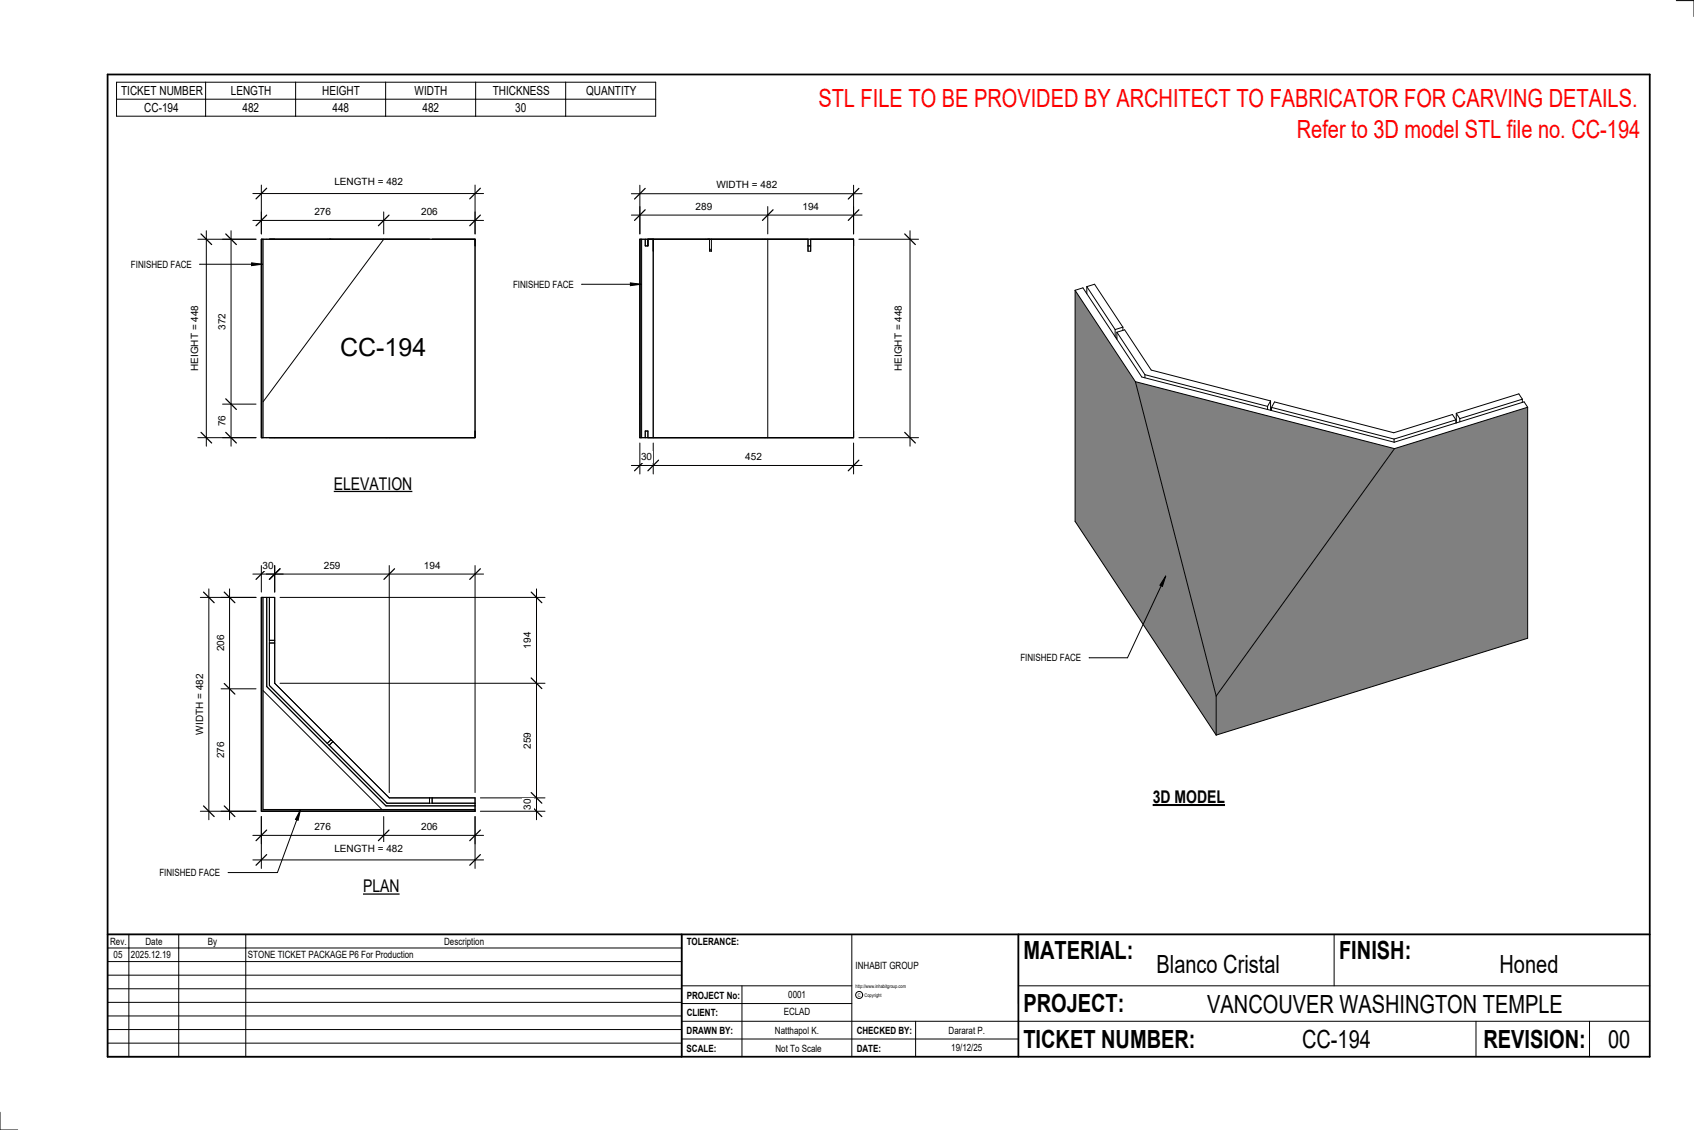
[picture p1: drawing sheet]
<svg xmlns="http://www.w3.org/2000/svg" width="914mm" height="610mm" viewBox="0 0 914 610" stroke-linecap="round" stroke-linejoin="round" font-family="sans-serif">
<path d="M141 322h1v115h114v1h-115z" fill="#7c7c7c"/>
<path d="M141 322h7v47l62 61h46v8h-115zM142 322v115h114M144 322v48l64 65h48M145 322v48l64 63h47M145 345h3M145 347h3M142 373l64 64M179 399l-2 2M180 400l-2 2M232 430v3M233 430v3" fill="none" stroke="#000" stroke-width=".54"/>
<path d="M141 129h1v107h-1z" fill="#7c7c7c"/>
<path d="M141 129h115v107h-115zM142 129v107M207 129l-65 88" fill="none" stroke="#000" stroke-width=".54"/>
<path d="M345 129h1v107h-1z" fill="#7c7c7c"/>
<path d="M345 129h116v107h-116zM346 129v107M348 129v4h2v-4M353 129v107M383 129v7h1M383 134l1 2M384 129v7M414 129v107M436 133h2M436 129v7h2v-7M348 236v-3h2v3" fill="none" stroke="#000" stroke-width=".54"/>
<g fill="#808080">
<path d="M613 206l140 36-97 133z"/>
<path d="M753 242l72-22v124l-169 53v-22z"/>
<path d="M580 157l33 49 43 169v22l-76-116z"/>
</g>
<g fill="none" stroke="#000" stroke-width=".54">
<path d="M580 157l5-2 31 48 137 36 70-22 2 3M580 157v124l76 116M580 157l33 49M587 155l15 23M587 155l4-2 15 23M587 155v3M602 178v4M603 179l15 23M603 179l4-1 14 22 65 16M603 179v4M606 176l-4 2M606 176v2"/>
<path d="M602 182h1M613 206l140 36M613 206l43 169M618 202l66 17M618 202v2M684 219v2M686 216l-2 3M686 216v5M686 220l2-3 64 16 32-9 2 2M686 220l66 17M686 220v1M822 215l-34 11"/>
<path d="M822 215l-2-3-34 11M822 215v2M825 220l-72 22M825 220v124l-169 53M752 237v2M786 226l-34 11M786 226v2M786 223l2 3M786 223v5M788 226v2M753 242l-97 133M136 310h17"/>
<path d="M141 305v14M148 305v14M656 375v22"/>
</g>
<path d="M144 307l-6 6M151 307l-6 6" fill="none" stroke="#000" stroke-width=".67"/>
<path d="M142 302h6v6h-6z" fill="#fff"/>
<path d="M290 318v124M151 322h143M151 369h143M259 438h35M259 430h35" fill="none" stroke="#000" stroke-width=".54"/>
<path d="M287 319l5 6M287 366l5 5M287 435l5 6M287 428l5 5" fill="none" stroke="#000" stroke-width=".67"/>
<g fill="#fff">
<path d="M282 341h6v9h-6z"/>
<path d="M282 395h6v9h-6z"/>
<path d="M282 431h6v6h-6z"/>
</g>
<path d="M144 310h117M148 305v14M210 305v123M256 305v123" fill="none" stroke="#000" stroke-width=".54"/>
<path d="M151 307l-6 6M213 307l-6 6M259 307l-5 6" fill="none" stroke="#000" stroke-width=".67"/>
<g fill="#fff">
<path d="M229 302h9v6h-9z"/>
<path d="M175 302h9v6h-9z"/>
</g>
<path d="M124 318v124M119 322h19M119 372h19M119 438h19" fill="none" stroke="#000" stroke-width=".54"/>
<path d="M121 319l6 6M121 369l6 5M121 435l6 6" fill="none" stroke="#000" stroke-width=".67"/>
<g fill="#fff">
<path d="M116 342h6v9h-6z"/>
<path d="M116 400h6v9h-6z"/>
</g>
<path d="M113 318v124M108 322h30M108 438h30" fill="none" stroke="#000" stroke-width=".54"/>
<path d="M110 319l6 6M110 435l6 6" fill="none" stroke="#000" stroke-width=".67"/>
<path d="M105 363h6v33h-6z" fill="#fff"/>
<path d="M136 451h125M141 441v14M207 441v14M256 441v14" fill="none" stroke="#000" stroke-width=".54"/>
<path d="M144 448l-6 6M210 448l-6 6M259 448l-5 6" fill="none" stroke="#000" stroke-width=".67"/>
<g fill="#fff">
<path d="M170 443h9v6h-9z"/>
<path d="M227 443h9v6h-9z"/>
</g>
<path d="M141 441v27M256 441v27M136 464h125" fill="none" stroke="#000" stroke-width=".54"/>
<path d="M144 461l-6 6M259 461l-5 6" fill="none" stroke="#000" stroke-width=".67"/>
<g fill="#fff">
<path d="M180 455h38v6h-38z"/>
<path d="M184 180h46v15h-46z"/>
</g>
<path d="M136 119h125M141 114v12M207 114v12M256 114v12" fill="none" stroke="#000" stroke-width=".54"/>
<path d="M144 116l-6 6M210 116l-6 6M259 116l-5 6" fill="none" stroke="#000" stroke-width=".67"/>
<g fill="#fff">
<path d="M170 111h9v6h-9z"/>
<path d="M227 111h9v6h-9z"/>
</g>
<path d="M120 129h18M125 124v117M120 218h18M120 236h18" fill="none" stroke="#000" stroke-width=".54"/>
<path d="M122 126l6 6M122 215l6 6M122 233l6 6" fill="none" stroke="#000" stroke-width=".67"/>
<g fill="#fff">
<path d="M117 169h6v9h-6z"/>
<path d="M117 224h6v6h-6z"/>
</g>
<path d="M141 100v26M256 100v26M136 104h125" fill="none" stroke="#000" stroke-width=".54"/>
<path d="M144 102l-6 5M259 102l-5 5" fill="none" stroke="#000" stroke-width=".67"/>
<path d="M180 95h38v6h-38z" fill="#fff"/>
<path d="M107 129h31M111 124v117M107 236h31" fill="none" stroke="#000" stroke-width=".54"/>
<path d="M109 126l5 6M109 233l5 6" fill="none" stroke="#000" stroke-width=".67"/>
<path d="M102 164h6v36h-6z" fill="#fff"/>
<path d="M464 129h32M491 124v117M464 236h32" fill="none" stroke="#000" stroke-width=".54"/>
<path d="M488 126l6 6M488 233l6 6" fill="none" stroke="#000" stroke-width=".67"/>
<path d="M482 164h6v36h-6z" fill="#fff"/>
<path d="M345 239v17M353 239v17M461 239v17M341 251h124" fill="none" stroke="#000" stroke-width=".54"/>
<path d="M348 248l-5 6M355 248l-5 6M464 248l-6 6" fill="none" stroke="#000" stroke-width=".67"/>
<g fill="#fff">
<path d="M346 243h6v6h-6z"/>
<path d="M402 243h9v6h-9z"/>
</g>
<path d="M341 116h124M345 111v15M414 111v15M461 111v15" fill="none" stroke="#000" stroke-width=".54"/>
<path d="M348 113l-5 6M417 113l-5 6M464 113l-6 6" fill="none" stroke="#000" stroke-width=".67"/>
<g fill="#fff">
<path d="M375 108h10v6h-10z"/>
<path d="M433 108h9v6h-9z"/>
</g>
<path d="M345 100v26M461 100v26M341 105h124" fill="none" stroke="#000" stroke-width=".54"/>
<path d="M348 102l-5 5M464 102l-6 5" fill="none" stroke="#000" stroke-width=".67"/>
<path d="M387 97h33v6h-33z" fill="#fff"/>
<g fill="none" stroke="#000" stroke-width=".54">
<path d="M905 0h9v9M460 504v66M720 504v28M891 504h-341v37M368 532h92M401 532v38M550 532h341M368 551h523M368 541h92M494 551v19M797 551v19M858 551v19"/>
<path d="M368 561h182M0 600v10h10"/>
<circle cx="464" cy="537" r="1.9"/>
</g>
<path d="M58 40h833v530h-833zM58 504h833M368 504v66M550 504v66" fill="none" stroke="#000" stroke-width=".96"/>
<g fill="#fff">
<path d="M652 534h192v15h-192z"/>
<path d="M513 562h17v6h-17z"/>
<path d="M425 533h10v6h-10z"/>
<path d="M423 543h15v6h-15z"/>
<path d="M418 553h24v6h-24z"/>
<path d="M624 513h68v15h-68z"/>
<path d="M809 513h33v15h-33z"/>
<path d="M512 553h20v6h-20z"/>
<path d="M703 553h37v15h-37z"/>
<path d="M442 45h443v16h-443z"/>
<path d="M868 553h12v15h-12z"/>
<path d="M61 512h5v6h-5z"/>
</g>
<path d="M58 504h310v66h-310zM58 519h310M58 511h310M70 504v66M96 504v66M133 504v66M58 533h310M58 526h310M58 555h310M58 548h310M58 541h310M58 563h310" fill="none" stroke="#000" stroke-width=".54"/>
<path d="M700 62h187v15h-187z" fill="#fff"/>
<path d="M63 44h291v19h-291zM63 54h291M111 44v19M160 44v19M208 44v19M257 44v19M305 44v19" fill="none" stroke="#000" stroke-width=".54"/>
<path d="M180 256h43v10h-43z" fill="#fff"/>
<path d="M180 265h43" fill="none" stroke="#000" stroke-width=".69" stroke-linecap="butt"/>
<path d="M196 473h20v10h-20z" fill="#fff"/>
<path d="M196 482h20" fill="none" stroke="#000" stroke-width=".69" stroke-linecap="butt"/>
<path d="M622 424h39v12h-39z" fill="#fff"/>
<path d="M622 434h39" fill="none" stroke="#000" stroke-width="1.1" stroke-linecap="butt"/>
<path d="M108 143h34M136 142l6 1h-6zM314 153h32M340 153h6l-6 1zM629 311l-2 5h-1zM629 311l-20 44h-21M162 437l-1 6-2-1zM162 437l-12 34h-27" fill="none" stroke="#000" stroke-width=".54"/>
<path d="M136 142l6 1h-6zM340 153h6l-6 1zM629 311l-2 5h-1zM162 437l-1 6-2-1z" fill="#000"/>
<g font-size="13.5" fill="#f00">
<text x="442" y="58">STL FILE TO BE PROVIDED BY ARCHITECT TO FABRICATOR FOR CARVING DETAILS.</text>
<text x="700" y="75">Refer to 3D model STL file no. CC-194</text>
</g>
<g font-size="13.5">
<text x="184" y="192">CC-194</text>
<text x="552" y="517">MATERIAL:</text>
<text x="723" y="517">FINISH:</text>
<text x="624" y="525">Blanco Cristal</text>
<text x="809" y="525">Honed</text>
<text x="552" y="546">PROJECT:</text>
<text x="652" y="546">VANCOUVER WASHINGTON TEMPLE</text>
<text x="552" y="565">TICKET NUMBER:</text>
<text x="703" y="565">CC-194</text>
<text x="801" y="565">REVISION:</text>
<text x="868" y="565">00</text>
</g>
<g font-size="9.4">
<text x="180" y="264">ELEVATION</text>
<text x="622" y="433">3D MODEL</text>
<text x="196" y="481">PLAN</text>
</g>
<g font-size="6.7">
<text x="65" y="51">TICKET NUMBER</text>
<text x="125" y="51">LENGTH</text>
<text x="174" y="51">HEIGHT</text>
<text x="224" y="51">WIDTH</text>
<text x="266" y="51">THICKNESS</text>
<text x="316" y="51">QUANTITY</text>
<text x="78" y="60">CC-194</text>
<text x="131" y="60">482</text>
<text x="179" y="60">448</text>
<text x="228" y="60">482</text>
<text x="278" y="60">30</text>
</g>
<g font-size="5.4">
<text x="180" y="100">LENGTH = 482</text>
<text x="387" y="102">WIDTH = 482</text>
<text x="375" y="113">289</text>
<text x="433" y="113">194</text>
<text x="170" y="116">276</text>
<text x="227" y="116">206</text>
<text x="71" y="144">FINISHED FACE</text>
<text x="277" y="155">FINISHED FACE</text>
<text x="122" y="178" transform="rotate(-90 122 178)">372</text>
<text x="107" y="200" transform="rotate(-90 107 200)">HEIGHT = 448</text>
<text x="487" y="200" transform="rotate(-90 487 200)">HEIGHT = 448</text>
<text x="122" y="230" transform="rotate(-90 122 230)">76</text>
<text x="346" y="248">30</text>
<text x="402" y="248">452</text>
<text x="142" y="307">30</text>
<text x="175" y="307">259</text>
<text x="229" y="307">194</text>
<text x="121" y="351" transform="rotate(-90 121 351)">206</text>
<text x="287" y="350" transform="rotate(-90 287 350)">194</text>
<text x="551" y="357">FINISHED FACE</text>
<text x="110" y="396" transform="rotate(-90 110 396)">WIDTH = 482</text>
<text x="287" y="404" transform="rotate(-90 287 404)">259</text>
<text x="121" y="409" transform="rotate(-90 121 409)">276</text>
<text x="287" y="437" transform="rotate(-90 287 437)">30</text>
<text x="170" y="448">276</text>
<text x="227" y="448">206</text>
<text x="180" y="459">LENGTH = 482</text>
<text x="86" y="473">FINISHED FACE</text>
<text x="59" y="510">Rev.</text>
<text x="79" y="510">Date</text>
<text x="112" y="510">By</text>
<text x="240" y="510">Description</text>
<text x="371" y="510">TOLERANCE:</text>
<text x="61" y="517">05</text>
<text x="71" y="517">2025.12.19</text>
<text x="134" y="517">STONE TICKET PACKAGE P6 For Production</text>
<text x="462" y="523">INHABIT GROUP</text>
<text x="371" y="539">PROJECT No:</text>
<text x="425" y="538">0001</text>
<text x="371" y="548">CLIENT:</text>
<text x="423" y="548">ECLAD</text>
<text x="371" y="558">DRAWN BY:</text>
<text x="418" y="558">Natthapol K.</text>
<text x="462" y="558">CHECKED BY:</text>
<text x="512" y="558">Dararat P.</text>
<text x="371" y="567">SCALE:</text>
<text x="419" y="567">Not To Scale</text>
<text x="462" y="567">DATE:</text>
<text x="513" y="567">19/12/25</text>
</g>
<g font-size="2.7">
<text x="462" y="533">http://www.inhabitgroup.com</text>
<text x="463" y="538">C</text>
<text x="467" y="538">Copyright</text>
</g>
</svg>
